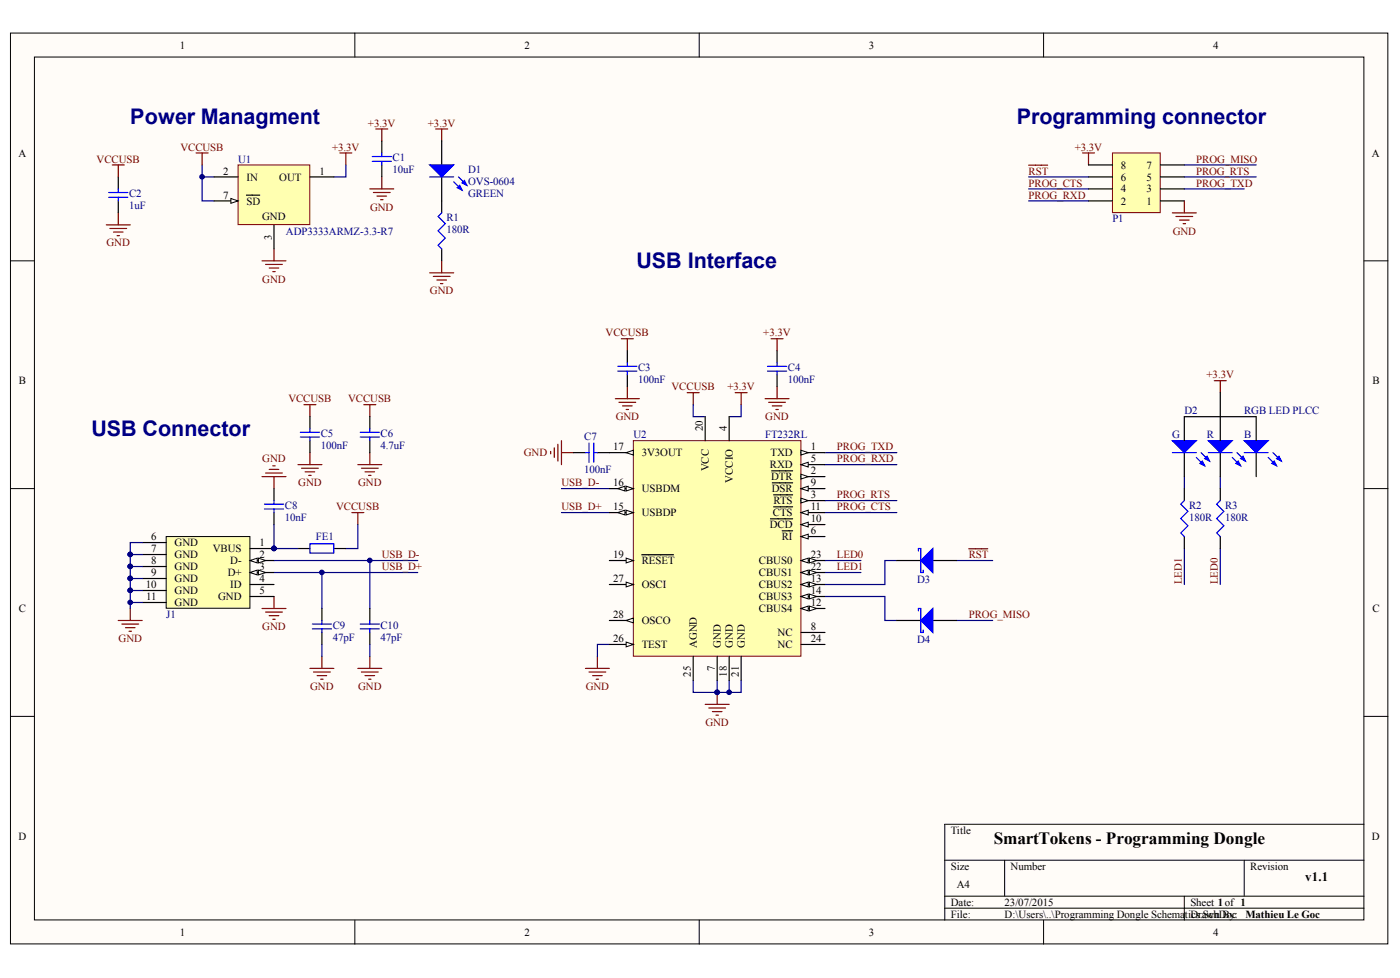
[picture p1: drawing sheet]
# Altium project Programming Dongle.PrjPcb
1 sheet, 22 parts. Net scope: global (net labels, ports and power ports of the same name join across sheets).
Board file: Programming Dongle PCB.PcbDoc

## Sheet Programming Dongle Schematics.SchDoc: SmartTokens - Programming Dongle
size A4; Author: Mathieu Le Goc; DrawnBy: Mathieu Le Goc; DocumentNumber: 1; Revision: v1.1; SheetNumber: 1; SheetTotal: 1; PageSetup: Record=PageOptions¦CenterHorizontal=True¦CenterVertical=True¦PrintScale=1.04¦XCorrection=1.00¦YCorrection=1.00¦PrintKind=1¦BorderSize=5000000¦LeftOffset=0¦BottomOffset=0¦Orientation=2¦PaperLength=1000¦PaperWidth=1000¦Scale=100¦PaperSource=7¦PrintQuality=-4¦MediaType=1¦DitherType=10¦PrintScaleMode=1¦PaperKind=A4¦PaperIndex=9

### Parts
C1  value 10uF  [0603]  (hidden comment: 10uF 0603 X5R 6.3V AVX)
C2  value 1uF  [0603]  (hidden comment: 1uF 0603 X5R 10V MULTICOMP)
C3  value 100nF  [0402]  (hidden comment: 100nF 0402 X7R 16V ±10%)
C4  value 100nF  [0402]  (hidden comment: 100nF 0402 X7R 16V ±10%)
C5  value 100nF  [0402]  (hidden comment: 100nF 0402 X7R 16V ±10%)
C6  value 4.7uF  [0603]  (hidden comment: 4.7uF 0603 X5R 10V KEMET)
C7  value 100nF  [0402]  (hidden comment: 100nF 0402 X7R 16V ±10%)
C8  value 10nF  [0402]  (hidden comment: 10nF 0402 X7R 25V KEMET)
C9  value 47pF  [0402]  (hidden comment: 47pF 0402 NP0 50V MURATA)
C10  value 47pF  [0402]  (hidden comment: 47pF 0402 NP0 50V MURATA)
D1  OVS-0604  value GREEN  [0603 - LED]
D2  RGB LED PLCC  [PLCC_4]
D3  Schottky barrier single diode  [SOD-323]  (value not drawn)
D4  Schottky barrier single diode  [SOD-323]  (value not drawn)
FE1  MURATA - BLM18PG471SN1D  [0603]  (value not drawn)
J1  MICRO USB B  [MICRO_USB_B]  (value not drawn)
P1  FTSH-104-04-F-DH  [FTSH-104-04-F-DH]  (value not drawn)
R1  value 180R  [0402]  (hidden comment: 180R 0402 1% VISHAY)
R2  value 180R  [0402]  (hidden comment: 180R 0402 1/16W ±1%)
R3  value 180R  [0402]  (hidden comment: 180R 0402 1/16W ±1%)
U1  ADP3333ARMZ-3.3-R7  [ADI-RM-8_N]
U2  FT232RL  [SSOP-28_N]

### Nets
+3.3V: C1.2 C4.2 D1.1(A) D2.3(A) P1.8 U1.1(OUT) U2.4(VCCIO)
GND: C1.1 C2.1 C3.1 C4.1 C5.1 C6.1 C7.2 C8.2 C9.1 C10.1 J1.5(GND) J1.6(GND) J1.7(GND) J1.8(GND) J1.9(GND) J1.10(GND) J1.11(GND) P1.1 R1.1 U1.3(GND) U1.4(NC) U1.5(NC) U1.6(NC) U1.8(NC) U2.7(GND) U2.18(GND) U2.21(GND) U2.25(AGND) U2.26(TEST)
VCCUSB: C2.2 C3.2 C5.2 C6.2 FE1.2 U1.2(IN) U1.7(~{SD}) U2.20(VCC)
LED0: R3.1 U2.23(CBUS0)
LED1: R2.1 U2.22(CBUS1)
PROG_CTS: P1.4 U2.11(~{CTS})
PROG_MISO: D4.2(A) P1.7
PROG_RTS: P1.5 U2.3(~{RTS})
PROG_RXD: P1.2 U2.5(RXD)
PROG_TXD: P1.3 U2.1(TXD)
~{RST}: D3.2(A) P1.6
USB_D+: C9.2 J1.3(D+) U2.15(USBDP)
USB_D-: C10.2 J1.2(D-) U2.16(USBDM)
NetC7_1: C7.1 U2.17(3V3OUT)
NetC8_1: C8.1 FE1.1 J1.1(VBUS)
NetD1_2: D1.2(K) R1.2
NetD2_1: D2.1(KR) R3.2
NetD2_2: D2.2(KG) R2.2
NetD3_1: D3.1(K) U2.13(CBUS2)
NetD4_1: D4.1(K) U2.14(CBUS3)

Not connected (* = marked no-connect by the designer): D2 4(KB); J1 4(ID); U2 2(~{DTR}) 6(~{RI}) 8(NC) 9(~{DSR}) 10(~{DCD}) 12(CBUS4) 19(~{RESET}) 24(NC) 27(OSCI) 28(OSCO)

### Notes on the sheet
- Power Managment
- (near P1) Programming connector
- USB Interface
- USB Connector
